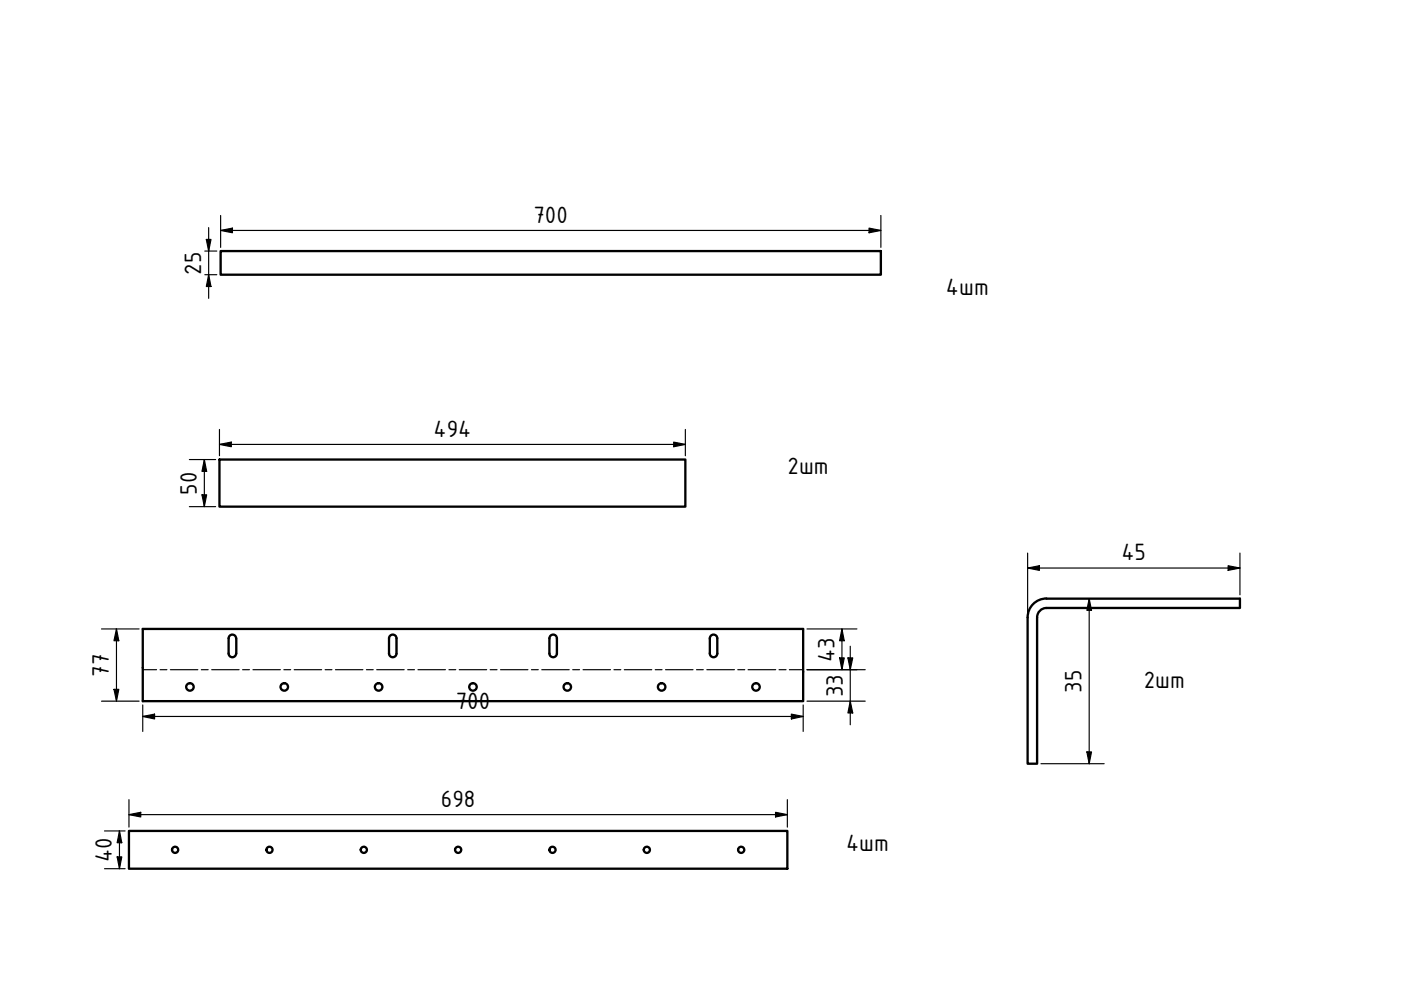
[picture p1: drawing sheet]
<svg xmlns="http://www.w3.org/2000/svg" width="297mm" height="210mm" viewBox="0 0 297 210" stroke-linecap="round" stroke-linejoin="round" font-family="sans-serif">
<!-- layer: Visible (ISO) -->
<g fill="none" stroke="#000" stroke-width=".49">
<path d="M46.8 53.2h140v5h-140zM46.5 97.4h98.8v10h-98.8zM30.3 133.3h140v15.4h-140zM48.5 135.4v3.2a.79 .79 0 0 0 .8 .7 .79 .79 0 0 0 .8-.7M48.5 135.3a.79 .79 0 0 1 .8-.8 .79 .79 0 0 1 .8 .8M50.1 135.4v3.2M82.5 135.4v3.2a.79 .79 0 0 0 .8 .7 .79 .79 0 0 0 .8-.7v-3.2M82.5 135.3a.79 .79 0 0 1 .8-.8 .79 .79 0 0 1 .8 .8M116.5 135.3a.79 .79 0 0 1 .8-.8 .79 .79 0 0 1 .8 .8M116.5 135.4v3.2a.79 .79 0 0 0 .8 .7 .79 .79 0 0 0 .8-.7v-3.2M150.5 135.3a.79 .79 0 0 1 .8-.8 .79 .79 0 0 1 .8 .8M150.5 135.4v3.2a.79 .79 0 0 0 .8 .7 .79 .79 0 0 0 .8-.7v-3.2"/>
<path d="M221.9 126.9a4 4 0 0 0-4 4v31h2v-31a1.99 1.99 0 0 1 2-2h41v-2h-41M27.3 176.2h139.6v8h-139.6z"/>
<circle cx="40.3" cy="145.6" r=".79"/>
<circle cx="60.3" cy="145.6" r=".79"/>
<circle cx="80.3" cy="145.6" r=".79"/>
<circle cx="100.3" cy="145.6" r=".79"/>
<circle cx="120.3" cy="145.6" r=".79"/>
<circle cx="140.3" cy="145.6" r=".79"/>
<circle cx="160.3" cy="145.6" r=".79"/>
<circle cx="37.1" cy="180.2" r=".65"/>
<circle cx="57.1" cy="180.2" r=".65"/>
<circle cx="77.1" cy="180.2" r=".65"/>
<circle cx="97.1" cy="180.2" r=".65"/>
<circle cx="117.1" cy="180.2" r=".65"/>
<circle cx="137.1" cy="180.2" r=".65"/>
<circle cx="157.1" cy="180.2" r=".65"/>
</g>
<!-- layer: Bend Centerline (ISO) -->
<g fill="none" stroke="#000" stroke-width=".25">
<path d="M30.3 142h2.9M33.9 142h1.5M36.1 142h5.8M42.7 142h1.4M44.9 142h5.8M51.4 142h1.5M53.6 142h5.8M60.2 142h1.4M62.4 142h5.8M68.9 142h1.5M71.1 142h5.8M77.7 142h1.4"/>
<path d="M79.9 142h5.8M86.4 142h1.5M88.6 142h5.8M95.2 142h1.4M97.4 142h5.8M103.9 142h1.5M106.1 142h5.8M112.7 142h1.4M114.9 142h5.8M121.4 142h1.5M123.6 142h5.8M130.2 142h1.4"/>
<path d="M132.4 142h5.8M138.9 142h1.5M141.1 142h5.8M147.7 142h1.4M149.9 142h5.8M156.4 142h1.5M158.6 142h5.9M165.2 142h1.5M167.4 142h2.9"/>
</g>
<!-- layer: Dimension (ISO) -->
<g fill="none" stroke="#000" stroke-width=".25">
<path d="M43.4 58.2h2.6M43.4 53.2h2.6M43.7 50.8h1l-.5 2.4zM44.2 58.2l.5 2.5h-1zM44.2 48.3v15M46.8 48.9l2.5-.5v1zM46.8 48.9h140M46.8 45.7v6.8M184.3 48.4l2.5 .5-2.5 .5zM186.8 45.7v6.8M40.1 97.4h5.6M43.3 97.4l.5 2.5h-1z"/>
<path d="M43.3 97.4v10M46.5 94.2l2.5-.5v1zM46.5 94.2h98.8M46.5 91.1v5.5M142.8 93.7l2.5 .5-2.5 .5zM145.3 91.1v5.5M40.1 107.4h5.6M42.8 104.9h1l-.5 2.5zM217.9 117.3v12.8M260.4 119.9l2.5 .5-2.5 .5zM262.9 117.3v8.8M21.5 133.3h8"/>
<path d="M24.7 133.3l.5 2.6h-1zM24.7 133.3v15.4M171.1 133.3h10.6M178 139.5h1l-.5 2.5zM178.5 133.3l.5 2.6h-1zM178.5 133.3v8.7M179.8 139.5h1l-.5 2.5zM180.3 137v16.7M217.9 120.4l2.5-.5v1zM217.9 120.4h45M230.9 126.9l.5 2.5h-1zM230.9 126.9v35"/>
<path d="M21.5 148.7h8M24.2 146.2h1l-.5 2.5zM30.3 151.9l2.5-.5v1zM30.3 151.9h140M30.3 149.5v5.6M167.8 151.4l2.5 .5-2.5 .5zM170.3 149.5v5.6M171.1 148.7h12.3M171.1 142h12.3M180.3 148.7l.5 2.5h-1zM230.4 159.4h1l-.5 2.5zM22.2 176.2h4.3"/>
<path d="M25.3 176.2l.5 2.5h-1zM25.3 176.2v8M27.3 172.7l2.5-.5v1zM27.3 172.7h139.6M27.3 169.5v5.9M164.4 172.2l2.5 .5-2.5 .5zM166.9 169.5v5.9M220.7 161.9h13.4M22.2 184.2h4.3M24.8 181.7h1l-.5 2.5z"/>
</g>
<g fill="#000">
<path d="M43.7 50.8h1l-.5 2.4z" fill-rule="evenodd"/>
<path d="M46.8 48.9l2.5-.5v1z" fill-rule="evenodd"/>
<path d="M184.3 48.4l2.5 .5-2.5 .5z" fill-rule="evenodd"/>
<path d="M44.2 58.2l.5 2.5h-1z" fill-rule="evenodd"/>
<path d="M43.3 97.4l.5 2.5h-1z" fill-rule="evenodd"/>
<path d="M46.5 94.2l2.5-.5v1z" fill-rule="evenodd"/>
<path d="M142.8 93.7l2.5 .5-2.5 .5z" fill-rule="evenodd"/>
<path d="M42.8 104.9h1l-.5 2.5z" fill-rule="evenodd"/>
<path d="M217.9 120.4l2.5-.5v1z" fill-rule="evenodd"/>
<path d="M24.7 133.3l.5 2.6h-1z" fill-rule="evenodd"/>
<path d="M178 139.5h1l-.5 2.5z" fill-rule="evenodd"/>
<path d="M178.5 133.3l.5 2.6h-1z" fill-rule="evenodd"/>
<path d="M179.8 139.5h1l-.5 2.5z" fill-rule="evenodd"/>
<path d="M230.9 126.9l.5 2.5h-1z" fill-rule="evenodd"/>
<path d="M260.4 119.9l2.5 .5-2.5 .5z" fill-rule="evenodd"/>
<path d="M24.2 146.2h1l-.5 2.5z" fill-rule="evenodd"/>
<path d="M30.3 151.9l2.5-.5v1z" fill-rule="evenodd"/>
<path d="M167.8 151.4l2.5 .5-2.5 .5z" fill-rule="evenodd"/>
<path d="M180.3 148.7l.5 2.5h-1z" fill-rule="evenodd"/>
<path d="M230.4 159.4h1l-.5 2.5z" fill-rule="evenodd"/>
<path d="M25.3 176.2l.5 2.5h-1z" fill-rule="evenodd"/>
<path d="M27.3 172.7l2.5-.5v1z" fill-rule="evenodd"/>
<path d="M164.4 172.2l2.5 .5-2.5 .5z" fill-rule="evenodd"/>
<path d="M24.8 181.7h1l-.5 2.5z" fill-rule="evenodd"/>
</g>
<g font-size="5.4">
<text x="113.1" y="47.3">700</text>
<text x="42.7" y="58.2" transform="rotate(-90 42.7 58.2)">25</text>
<text x="200.6" y="62.5">4шт</text>
<text x="91.9" y="92.6">494</text>
<text x="167" y="100.4">2шт</text>
<text x="41.7" y="104.9" transform="rotate(-90 41.7 104.9)">50</text>
<text x="237.8" y="118.8">45</text>
<text x="23.1" y="143.4" transform="rotate(-90 23.1 143.4)">77</text>
<text x="176.9" y="140.3" transform="rotate(-90 176.9 140.3)">43</text>
<text x="178.7" y="147.8" transform="rotate(-90 178.7 147.8)">33</text>
<text x="229.3" y="146.9" transform="rotate(-90 229.3 146.9)">35</text>
<text x="242.5" y="145.8">2шт</text>
<text x="96.6" y="150.3">700</text>
<text x="93.5" y="171.1">698</text>
<text x="23.7" y="182.8" transform="rotate(-90 23.7 182.8)">40</text>
<text x="179.4" y="180.5">4шт</text>
</g>
</svg>
